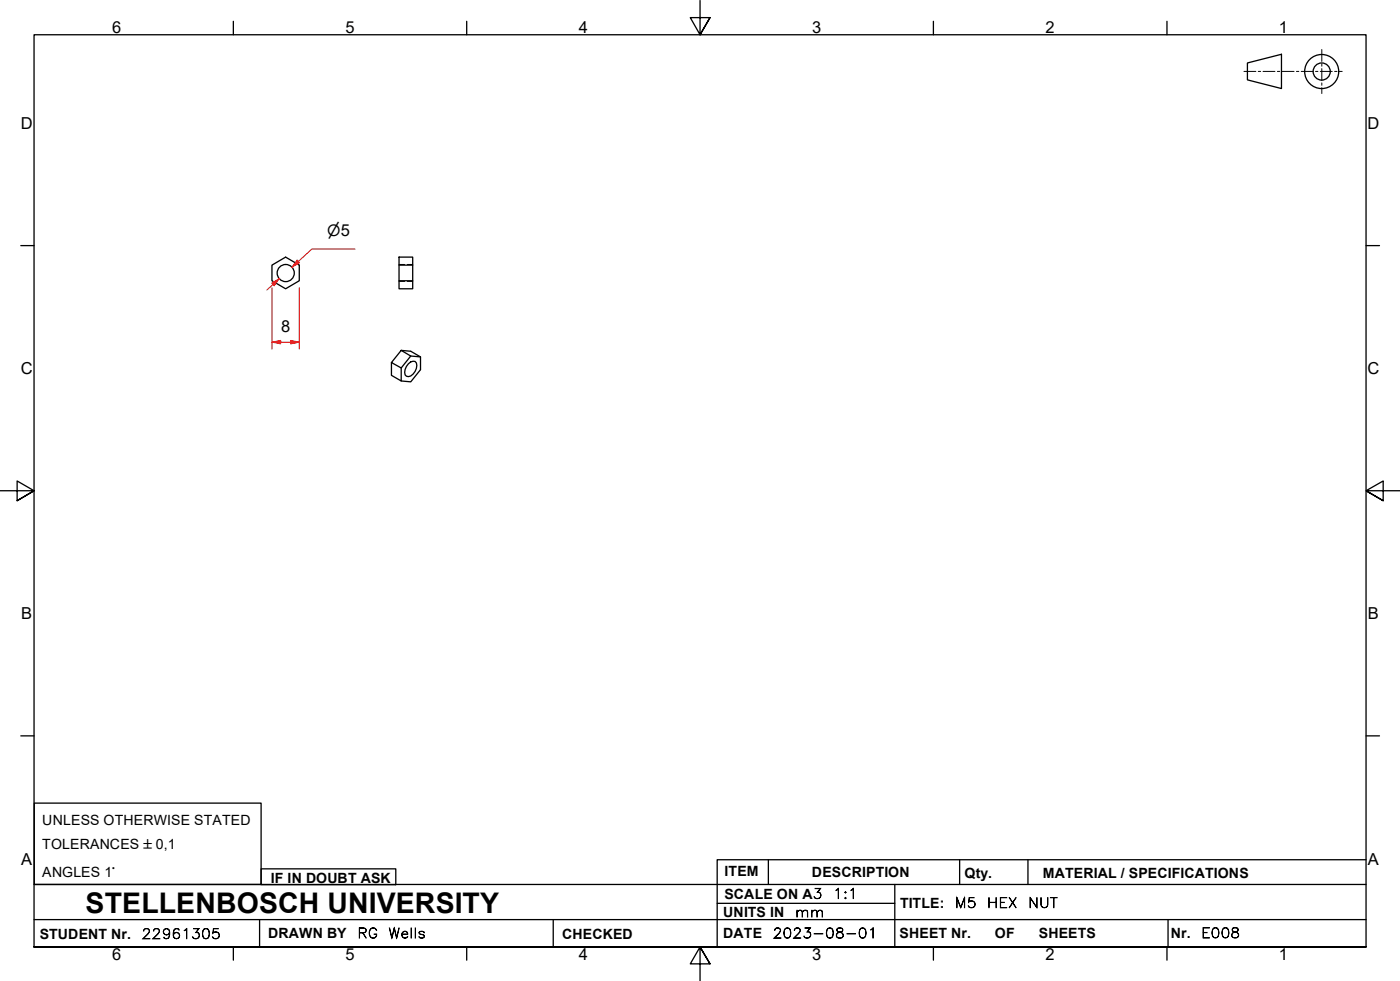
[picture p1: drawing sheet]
<svg xmlns="http://www.w3.org/2000/svg" width="410mm" height="287mm" viewBox="0 0 410 287" stroke-linecap="round" stroke-linejoin="round" font-family="sans-serif">
<!-- layer: Visible Edges(ISO) -->
<g fill="none" stroke="#000" stroke-width=".38">
<path d="M79.6 77.6l4-2.3 4 2.3v4.6l-4 2.3-4-2.3zM116.8 75.3h4v2.3h-4zM116.8 77.6v4.6h4v-4.6M116.8 82.2v2.3h4v-2.3M114.6 106.1v3.8l2.9 1.6v-3.8M117.5 102.6l2.8 1.6-2.8 3.5-2.9-1.6zM117.5 102.6l2.8 .2 2.8 1.7v3.7l-2.8 3.6-2.8-.3M119.6 106.5l.7-.6 1.2-.1a2.55 2.55 0 0 1-.5 3.7l-.7 .6-.7 .2-.6-.2a2.48 2.48 0 0 1 .6-3.6zM120.3 104.2l2.8 .3"/>
<circle cx="83.7" cy="79.9" r="2.51"/>
</g>
<!-- layer: Hidden Edges(ISO) -->
<path d="M116.8 77.4h1.7M119.3 77.4h1.5M116.8 82.4h1.7M119.3 82.4h1.5" fill="none" stroke="#000" stroke-width=".29"/>
<!-- layer: Border_0 -->
<g fill="none" stroke="#000" stroke-width=".38">
<path d="M68.3 6.2v4M136.7 6.2v4M205 .1v10.1l-2.9-5h5.8l-2.9 5 2.9-5M273.3 6.2v4M341.7 6.2v4M6.1 71.9h3.9M400 71.9h3.9M0 143.7h10l-5-2.9v5.8l5-2.9-5 2.9M410 143.7h-10l5-2.9v5.8l-5-2.9 5 2.9M6.1 215.4h3.9M400 215.4h3.9M10 277.2v-267h390v267h-390h390"/>
<path d="M68.3 277.2v3.9M136.7 277.2v3.9M273.3 277.2v3.9M341.7 277.2v3.9M207.9 282.1l-2.9-4.9 2.9 4.9h-5.8l2.9-4.9v10"/>
</g>
<!-- layer: Sketch Geometry(ISO) -->
<g fill="none" stroke="#000" stroke-width=".38">
<path d="M365.3 18.4l9.9-2.5v10l-9.9-2.5zM10 235.1h66.5v23.8h-66.5zM10 258.9h390M76.5 254.3h39.4v4.7h-39.4zM225 251.7v7.2M262 258.9v18.3M281 251.7v7.2M301 251.7v7.2M400 251.7h-190v25.5M10 277.2h390M10 269.2h390M76 269.2v8"/>
<path d="M162 269.2v8M210 264.4h52M342 269.2v8"/>
<circle cx="387" cy="20.9" r="5"/>
<circle cx="387" cy="20.9" r="2.51"/>
</g>
<g fill="none" stroke="#000" stroke-width=".29">
<path d="M387 14.5v3.5M387 18.7v.7M364.2 20.9h3.5M368.4 20.9h.7M369.8 20.9h3.5M374 20.9h.7M375.4 20.9h3.5M379.6 20.9h.7M381 20.9h3.5M385.2 20.9h.7M386.6 20.9h3.5M387 20.1v3.5"/>
<path d="M387 24.3v.7M387 25.7v1.7M390.8 20.9h.7M392.2 20.9h.8"/>
</g>
<!-- layer: Dimensions(ISO) -->
<path d="M87.4 76.5l-1.9 1.7" fill="none" stroke="#f00" stroke-width=".29"/>
<path d="M87 76.2l.7 .7-2.2 1.3z" fill-rule="evenodd" fill="#f00"/>
<path d="M87 76.2l.7 .7-2.2 1.3zM81.8 81.5l-1.9 1.8" fill="none" stroke="#f00" stroke-width=".29"/>
<path d="M79.6 82.9l2.2-1.4-1.5 2.1z" fill-rule="evenodd" fill="#f00"/>
<path d="M103.9 72.9h-12.6l-5.8 5.3M79.6 82.9l2.2-1.4-1.5 2.1zM79.9 83.3l-1.8 1.6M79.6 100.2h2.6" fill="none" stroke="#f00" stroke-width=".29"/>
<path d="M79.6 100.2l2.6-.6v1.1z" fill-rule="evenodd" fill="#f00"/>
<path d="M79.6 100.2l2.6-.6v1.1zM85.2 100.2h2.4" fill="none" stroke="#f00" stroke-width=".29"/>
<path d="M85.2 99.6l2.4 .6-2.4 .5z" fill-rule="evenodd" fill="#f00"/>
<path d="M79.6 84.2v18M85.2 99.6l2.4 .6-2.4 .5zM87.6 84.2v18M82.2 100.2h3" fill="none" stroke="#f00" stroke-width=".29"/>
<text font-size="8.3" x="25.1" y="267.2">STELLENBOSCH UNIVERSITY</text>
<g font-size="4.8">
<text x="32.8" y="9.7">6</text>
<text x="101.2" y="9.7">5</text>
<text x="169.5" y="9.7">4</text>
<text x="237.8" y="9.7">3</text>
<text x="306.1" y="9.7">2</text>
<text x="374.5" y="9.7">1</text>
<text x="6.1" y="37.8">D</text>
<text x="400.4" y="37.8">D</text>
<text x="82.3" y="97.1">8</text>
<text x="6.1" y="109.6">C</text>
<text x="400.4" y="109.6">C</text>
<text x="6.2" y="181.3">B</text>
<text x="400.5" y="181.3">B</text>
<text x="6.2" y="253.1">A</text>
<text x="400.5" y="253.1">A</text>
<text x="32.8" y="281.1">6</text>
<text x="101.2" y="281.1">5</text>
<text x="169.5" y="281.1">4</text>
<text x="237.8" y="281.1">3</text>
<text x="306.1" y="281.1">2</text>
<text x="374.5" y="281.1">1</text>
</g>
<text font-size="4.6" x="95.8" y="69">⌀5</text>
<g font-size="4.1">
<text x="12.4" y="241.5">UNLESS OTHERWISE STATED</text>
<text x="12.4" y="248.5">TOLERANCES ±0,1</text>
<text x="12.4" y="256.6">ANGLES 1°</text>
<text x="212.2" y="256.5">ITEM</text>
<text x="237.7" y="256.7">DESCRIPTION</text>
<text x="282.4" y="256.9">Qty.</text>
<text x="305.4" y="256.9">MATERIAL / SPECIFICATIONS</text>
<text x="79.3" y="258.5">IF IN DOUBT ASK</text>
<text x="212.1" y="263">SCALE ON A3</text>
<text x="211.8" y="268.4">UNITS IN</text>
<text x="263.5" y="265.7">TITLE:</text>
<text x="11.6" y="274.8">STUDENT Nr.</text>
<text x="78.5" y="274.6">DRAWN BY</text>
<text x="164.6" y="274.8">CHECKED</text>
<text x="211.8" y="274.6">DATE</text>
<text x="263.4" y="274.6">SHEET Nr.</text>
<text x="291.3" y="274.6">OF</text>
<text x="304.2" y="274.6">SHEETS</text>
<text x="342.8" y="274.5">Nr.</text>
</g>
<g font-size="4">
<text x="243.9" y="263">1:1</text>
<text x="232.8" y="268.4">mm</text>
<text x="279.6" y="265.7">M5</text>
<text x="289" y="265.7">HEX</text>
<text x="301.1" y="265.7">NUT</text>
<text x="41.5" y="274.8">22961305</text>
<text x="104.6" y="274.6">RG</text>
<text x="113.7" y="274.6">Wells</text>
<text x="226.3" y="274.6">2023-08-01</text>
<text x="351.7" y="274.5">E008</text>
</g>
</svg>
